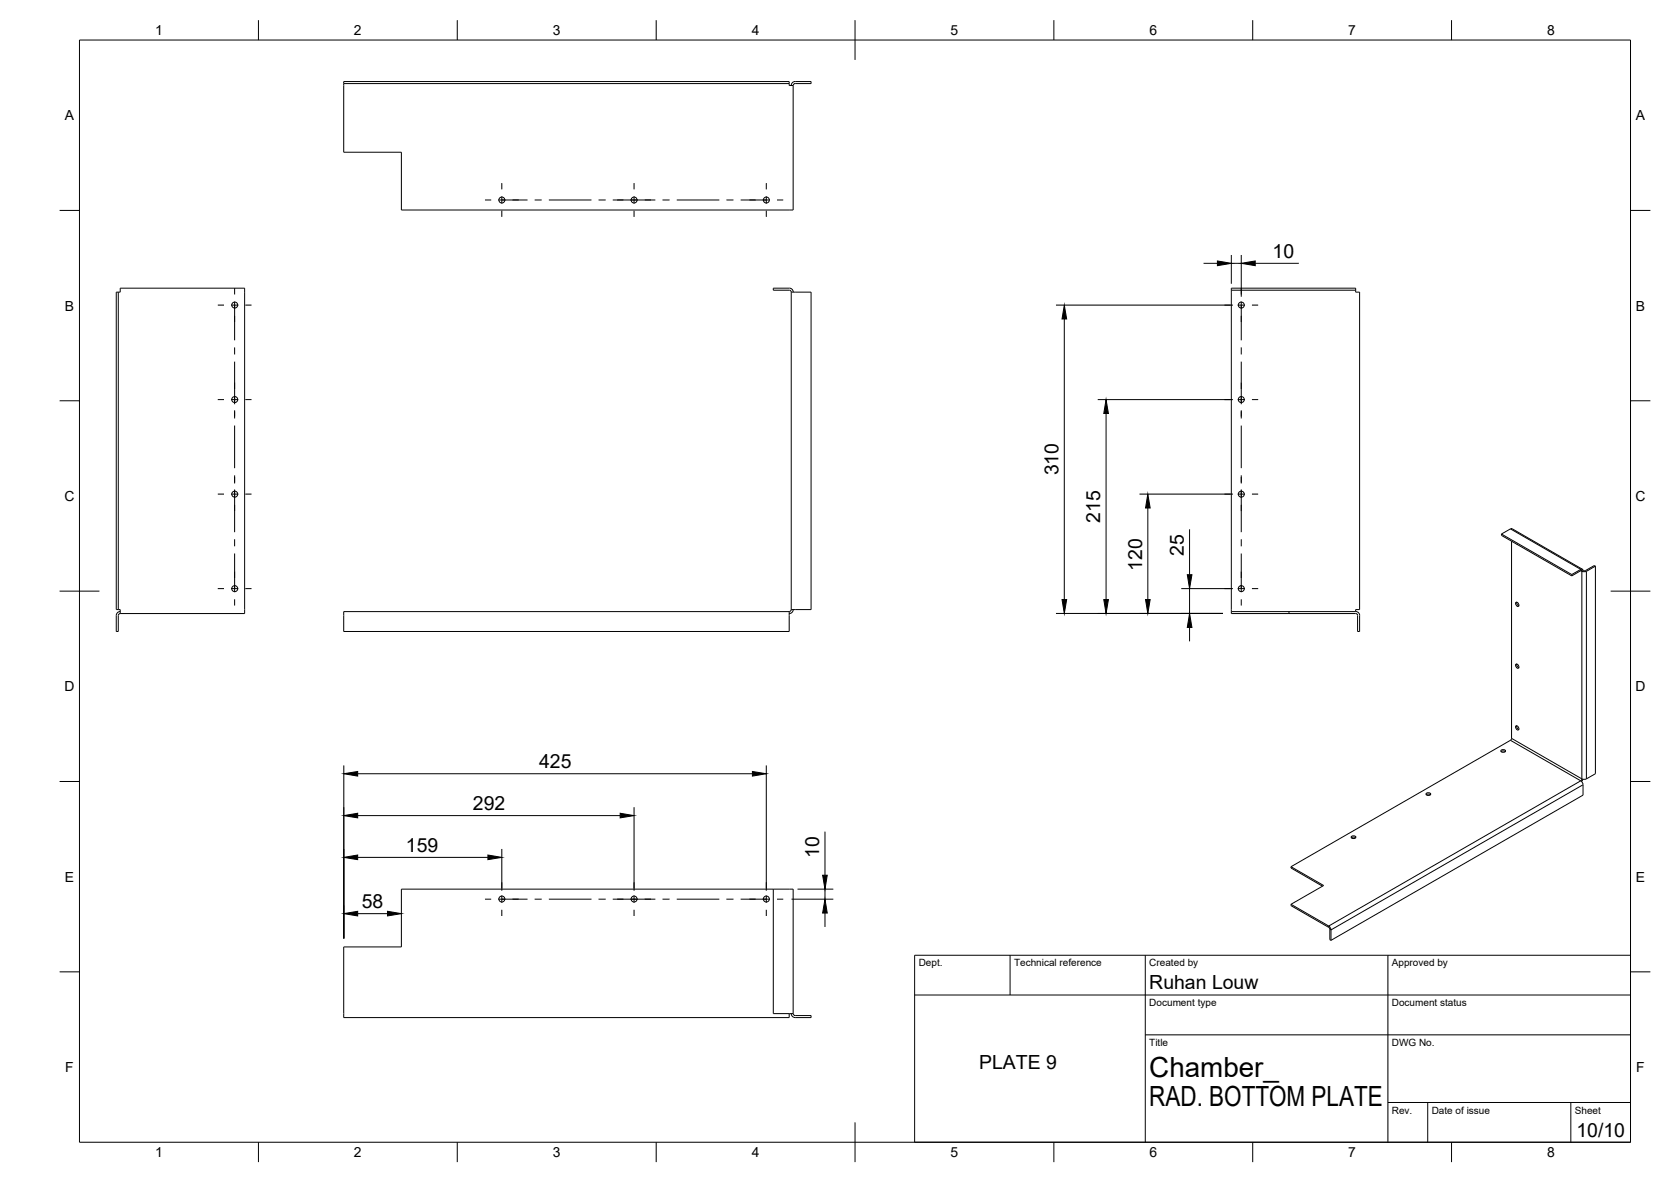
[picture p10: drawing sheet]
<svg xmlns="http://www.w3.org/2000/svg" width="420mm" height="297mm" viewBox="0 0 420 297" stroke-linecap="round" stroke-linejoin="round" font-family="sans-serif">
<!-- layer: Visible -->
<g fill="none" stroke="#000" stroke-width=".25">
<path d="M86.4 21v17.3h14.5v14.5h98.5v-31.3M86.4 21v-.5h112v.5M86.4 21h112M198.4 21v.5h1M198.9 21.5a.97 .97 0 0 1 1-1h4v.5h-3.9l-.5 .2v.3M29.7 73.4h.5v-1h31.3v81.8h-31.3M29.7 73.4h-.5v79.8h.5M29.7 73.4v79.8M198.9 73.4l-.2-.4-.3-.1h-4v-.5h4a1.01 1.01 0 0 1 1.1 1M198.9 73.4h5v79.8h-5M198.9 73.4v79.8M309.6 72.9v80.8"/>
<path d="M309.6 72.9h31.3M309.6 72.9v-.5h31.3v.5M340.9 72.9v.5h1v79.8h-1v.5M377.5 134.2l2.3-1.3h.4l17.7 10.2M377.5 134.2v.3l17.7 10.2M377.5 134.2l17.7 10.2M380.1 136v49.6l-.3 .4M381.4 136.8l.2 .1M29.7 153.2h.5v1M30.2 153.7a1.01 1.01 0 0 0-1 1v4h.5v-4l.1-.3 .4-.2M86.4 153.7h112v5h-112zM198.9 153.2l-.2 .4-.3 .1"/>
<path d="M199.5 153.2a1.01 1.01 0 0 1-1.1 1M309.6 153.7v.5h31.3l.4 .2 .1 .3M309.6 153.7h31.3M324.1 153.7v.5M340.9 153.7a1.01 1.01 0 0 1 1 1M341.4 154.7v4h.5v-4M381.1 151.4h.4l.2 .2 .2 .7-.4 .1-.2-.2zM381.4 151.3l.1 .6 .4 .3M395.2 144.4v.3M397.5 143.4l-2.3 1.3M398 143.4l-.3-.4-2.5 1.4M398 143.4l-.3 .2"/>
<path d="M401.2 142.3l-2.6 1.4-1.1-.3M401.2 142.3l-.3-.2-2.3 1.3h-.6M401.2 142.3v52.1l-2.6 1.4-.8-.1-.3 .5M381.1 166.9h.4l.2 .2 .2 .8h-.4l-.2-.2zM381.4 166.9l.1 .5 .4 .4M358.6 199.7l.5-.2 .6 .2M358.7 199.3l.6-.1 .3 .1 .1 .3-.7 .3-.4-.3zM377.4 188.9l.6-.2 .5 .2M377.5 188.5l.6-.1 .3 .1 .1 .3-.7 .3-.4-.3zM379.8 186l-55.2 31.8M381.1 182.5l.4-.1 .2 .2 .2 .8h-.4l-.2-.2zM381.4 182.4l.1 .5 .4 .4"/>
<path d="M397.5 196.2l.4 .4 .1 .6v2.6l-63.3 36.5M398 195.8l-.3 .6M324.6 217.8l8.2 4.7-8.2 4.8M324.6 217.8v.3l7.9 4.6M339.8 210.5l.5-.1 .6 .1M339.9 210.1h.6h.3l.1 .4-.7 .2-.5-.2zM194.4 223.4v31.3h4M324.6 227.3l9.7 5.6 .4 .8v2.6M324.6 227.3v.3l9.6 5.6 .2 2.9 .3 .2M198.4 254.7h1M198.4 254.7v1h-112v-17.7h14.5v-14.6h98.5v31.3M198.9 254.7a1.01 1.01 0 0 0 1 1h4v-.5h-3.9l-.5-.2v-.3"/>
<circle cx="126.2" cy="50.3" r=".75"/>
<circle cx="159.4" cy="50.3" r=".75"/>
<circle cx="192.7" cy="50.3" r=".75"/>
<circle cx="59" cy="76.7" r=".75"/>
<circle cx="312.1" cy="76.7" r=".75"/>
<circle cx="59" cy="100.4" r=".75"/>
<circle cx="312.1" cy="100.4" r=".75"/>
<circle cx="59" cy="124.2" r=".75"/>
<circle cx="312.1" cy="124.2" r=".75"/>
<circle cx="59" cy="147.9" r=".75"/>
<circle cx="312.1" cy="147.9" r=".75"/>
<circle cx="126.2" cy="225.9" r=".75"/>
<circle cx="159.4" cy="225.9" r=".75"/>
<circle cx="192.7" cy="225.9" r=".75"/>
</g>
<!-- layer: Visible Narrow -->
<path d="M379.8 132.9l17.7 10.2v.3l.2 .2v52.1l-17.6-10.1M398.9 143.6v52.1M379.8 186l17.7 10.2-63.4 36.5v.4M398 197.2l-63.3 36.5-.3-.2" fill="none" stroke="#000" stroke-width=".25"/>
<!-- layer: BORDER -->
<g fill="none" stroke="#000" stroke-width=".25">
<path d="M20 10.1h390v276.9h-390zM65 5.1v5M115 5.1v5M165 5.1v5M215 5.1v10M265 5.1v5M315 5.1v5M365 5.1v5M15 52.9h5M410 52.9h5M15 100.7h5M410 100.7h5"/>
<path d="M15 148.6h10M405 148.6h10M15 196.4h5M410 196.4h5M15 244.2h5M410 244.2h5M65 287v5M115 287v5M165 287v5M215 282.1v9.9M265 287v5M315 287v5"/>
<path d="M365 287v5"/>
</g>
<!-- layer: TITLEBLOCK -->
<path d="M230 240.1h180v46.9h-180zM230 250h180M254 240.1v9.9M288 240.1v46.9M349 240.1v46.9M288 260.1h122M349 277.1h61M359 277.1v9.9M395 277.1v9.9" fill="none" stroke="#000" stroke-width=".25"/>
<!-- layer: Smart Centers -->
<g fill="none" stroke="#000" stroke-width=".25">
<path d="M121.9 50.3h1.6M125.3 50.3h7.4M126.2 46v1.6M126.2 49.4v1.7M126.2 52.9v1.6M134.4 50.3h1.8M138 50.3h10.7M150.5 50.3h1.8M154.1 50.3h10.7M159.4 46v1.6M159.4 49.4v1.7M159.4 52.9v1.6"/>
<path d="M166.6 50.3h1.8M170.2 50.3h10.7M182.6 50.3h1.8M186.2 50.3h7.4M192.7 46v1.6M192.7 49.4v1.7M192.7 52.9v1.6M195.4 50.3h1.5M54.8 76.7h1.5M58.1 76.7h1.8M59 72.4v1.6M59 75.8v9.7"/>
<path d="M61.7 76.7h1.5M307.9 76.7h1.5M311.2 76.7h1.8M312.1 72.4v1.6M312.1 75.8v9.7M314.8 76.7h1.6M59 87.3v1.8M59 90.9v10.7M312.1 87.3v1.8M312.1 90.9v10.7M54.8 100.4h1.5M58.1 100.4h1.8"/>
<path d="M59 103.1v2.1M59 106.9v10.8M59 119.5v2M61.7 100.4h1.5M307.9 100.4h1.5M311.2 100.4h1.8M312.1 103.1v2.1M312.1 106.9v10.8M312.1 119.5v2M314.8 100.4h1.6M54.8 124.2h1.5M58.1 124.2h1.8"/>
<path d="M59 123v10.7M59 135.5v1.8M59 139.1v9.7M61.7 124.2h1.5M307.9 124.2h1.5M311.2 124.2h1.8M312.1 123v10.7M312.1 135.5v1.8M312.1 139.1v9.7M314.8 124.2h1.6M54.8 147.9h1.5M58.1 147.9h1.8"/>
<path d="M59 150.6v1.6M61.7 147.9h1.5M307.9 147.9h1.5M311.2 147.9h1.8M312.1 150.6v1.6M314.8 147.9h1.6M121.9 226h1.6M125.3 226h7.4M126.2 221.7v1.6M126.2 225.1v1.8M126.2 228.6v1.6M134.4 226h1.8"/>
<path d="M138 226h10.7M150.5 226h1.8M154.1 226h10.7M159.4 221.7v1.6M159.4 225.1v1.8M159.4 228.6v1.6M166.6 226h1.8M170.2 226h10.7M182.6 226h1.8M186.2 226h7.4M192.7 221.7v1.6M192.7 225.1v1.8"/>
<path d="M192.7 228.6v1.6M195.4 226h1.5"/>
</g>
<!-- layer: FD_Dimensions -->
<g fill="none" stroke="#000" stroke-width=".25">
<path d="M265.5 76.7h44.5M302.6 66.2h3.5M309.6 64.1v7.2M309.6 66.2h2.5M312.1 64.1v10.5M315.6 66.2h11M267.6 80.2v70.5M276 100.4h34M278.1 103.9v46.8M286.5 124.2h23.5M288.6 127.7v23M299.1 133v11.4"/>
<path d="M265.5 154.2h42M297 147.9h13M299.1 147.9v6.3M299.1 157.7v3.5M86.4 192.3v43.5M89.9 194.4h99.3M192.7 192.3v31.5M89.9 215.5h32.8M89.9 205h66M126.2 213.3v10.5M159.4 202.8v21M207.4 209v10.9"/>
<path d="M89.9 229.6h7.5M199 226h10.5M200.5 223.4h9M207.4 223.4v2.6M207.4 229.5v3.4"/>
</g>
<g fill="#000" stroke="#000" stroke-width=".25">
<path d="M306.1 65.6l3.5 .6-3.5 .6zM312.1 66.2l3.5-.6v1.2zM267.6 76.7l.6 3.5h-1.2zM278.1 100.4l.6 3.5h-1.2zM288.6 124.2l.6 3.5h-1.2zM267 150.7h1.2l-.6 3.5zM277.5 150.7h1.2l-.6 3.5zM288 150.7h1.2l-.6 3.5zM299.1 154.2l.6 3.5h-1.2zM298.5 144.4h1.2l-.6 3.5zM86.4 194.4l3.5-.5v1.1zM189.2 193.9l3.5 .5-3.5 .6z"/>
<path d="M86.4 215.5l3.5-.6v1.1zM86.4 205l3.5-.6v1.1zM122.7 214.9l3.5 .6-3.5 .5zM155.9 204.4l3.5 .6-3.5 .5zM206.8 219.9h1.2l-.6 3.5zM86.4 229.6l3.5-.6v1.2zM97.4 229l3.5 .6-3.5 .6zM207.4 226l.6 3.5h-1.2z"/>
</g>
<g font-size="7">
<text x="289" y="270.6">Chamber_</text>
<text x="289" y="278.1">RAD. BOTTOM PLATE</text>
</g>
<g font-size="4.9">
<text x="320" y="64.7">10</text>
<text x="266.1" y="119.5" transform="rotate(-90 266.1 119.5)">310</text>
<text x="276.6" y="131.3" transform="rotate(-90 276.6 131.3)">215</text>
<text x="287.1" y="143.4" transform="rotate(-90 287.1 143.4)">120</text>
<text x="297.6" y="139.7" transform="rotate(-90 297.6 139.7)">25</text>
<text x="135.6" y="193">425</text>
<text x="118.9" y="203.5">292</text>
<text x="102.1" y="214">159</text>
<text x="206" y="215.6" transform="rotate(-90 206 215.6)">10</text>
<text x="91" y="228.1">58</text>
<text x="289" y="248.5">Ruhan Louw</text>
<text x="246.2" y="268.7">PLATE 9</text>
<text x="396.4" y="285.7">10/10</text>
</g>
<g font-size="3.5">
<text x="39" y="8.8">1</text>
<text x="89" y="8.8">2</text>
<text x="139" y="8.8">3</text>
<text x="189" y="8.8">4</text>
<text x="239" y="8.8">5</text>
<text x="289" y="8.8">6</text>
<text x="339" y="8.8">7</text>
<text x="389" y="8.8">8</text>
<text x="16.3" y="30.2">A</text>
<text x="411.3" y="30.2">A</text>
<text x="16.3" y="78">B</text>
<text x="411.3" y="78">B</text>
<text x="16.2" y="125.9">C</text>
<text x="411.2" y="125.9">C</text>
<text x="16.2" y="173.7">D</text>
<text x="411.2" y="173.7">D</text>
<text x="16.3" y="221.6">E</text>
<text x="411.3" y="221.6">E</text>
<text x="16.4" y="269.4">F</text>
<text x="411.4" y="269.4">F</text>
<text x="39" y="290.8">1</text>
<text x="89" y="290.8">2</text>
<text x="139" y="290.8">3</text>
<text x="189" y="290.8">4</text>
<text x="239" y="290.8">5</text>
<text x="289" y="290.8">6</text>
<text x="339" y="290.8">7</text>
<text x="389" y="290.8">8</text>
</g>
<g font-size="2.5">
<text x="231" y="242.9">Dept.</text>
<text x="255" y="242.9">Technical reference</text>
<text x="289" y="242.9">Created by</text>
<text x="350" y="242.9">Approved by</text>
<text x="289" y="252.8">Document type</text>
<text x="350" y="252.8">Document status</text>
<text x="289" y="262.9">Title</text>
<text x="350" y="262.9">DWG No.</text>
<text x="350" y="279.9">Rev.</text>
<text x="360" y="279.9">Date of issue</text>
<text x="396" y="279.9">Sheet</text>
</g>
</svg>
